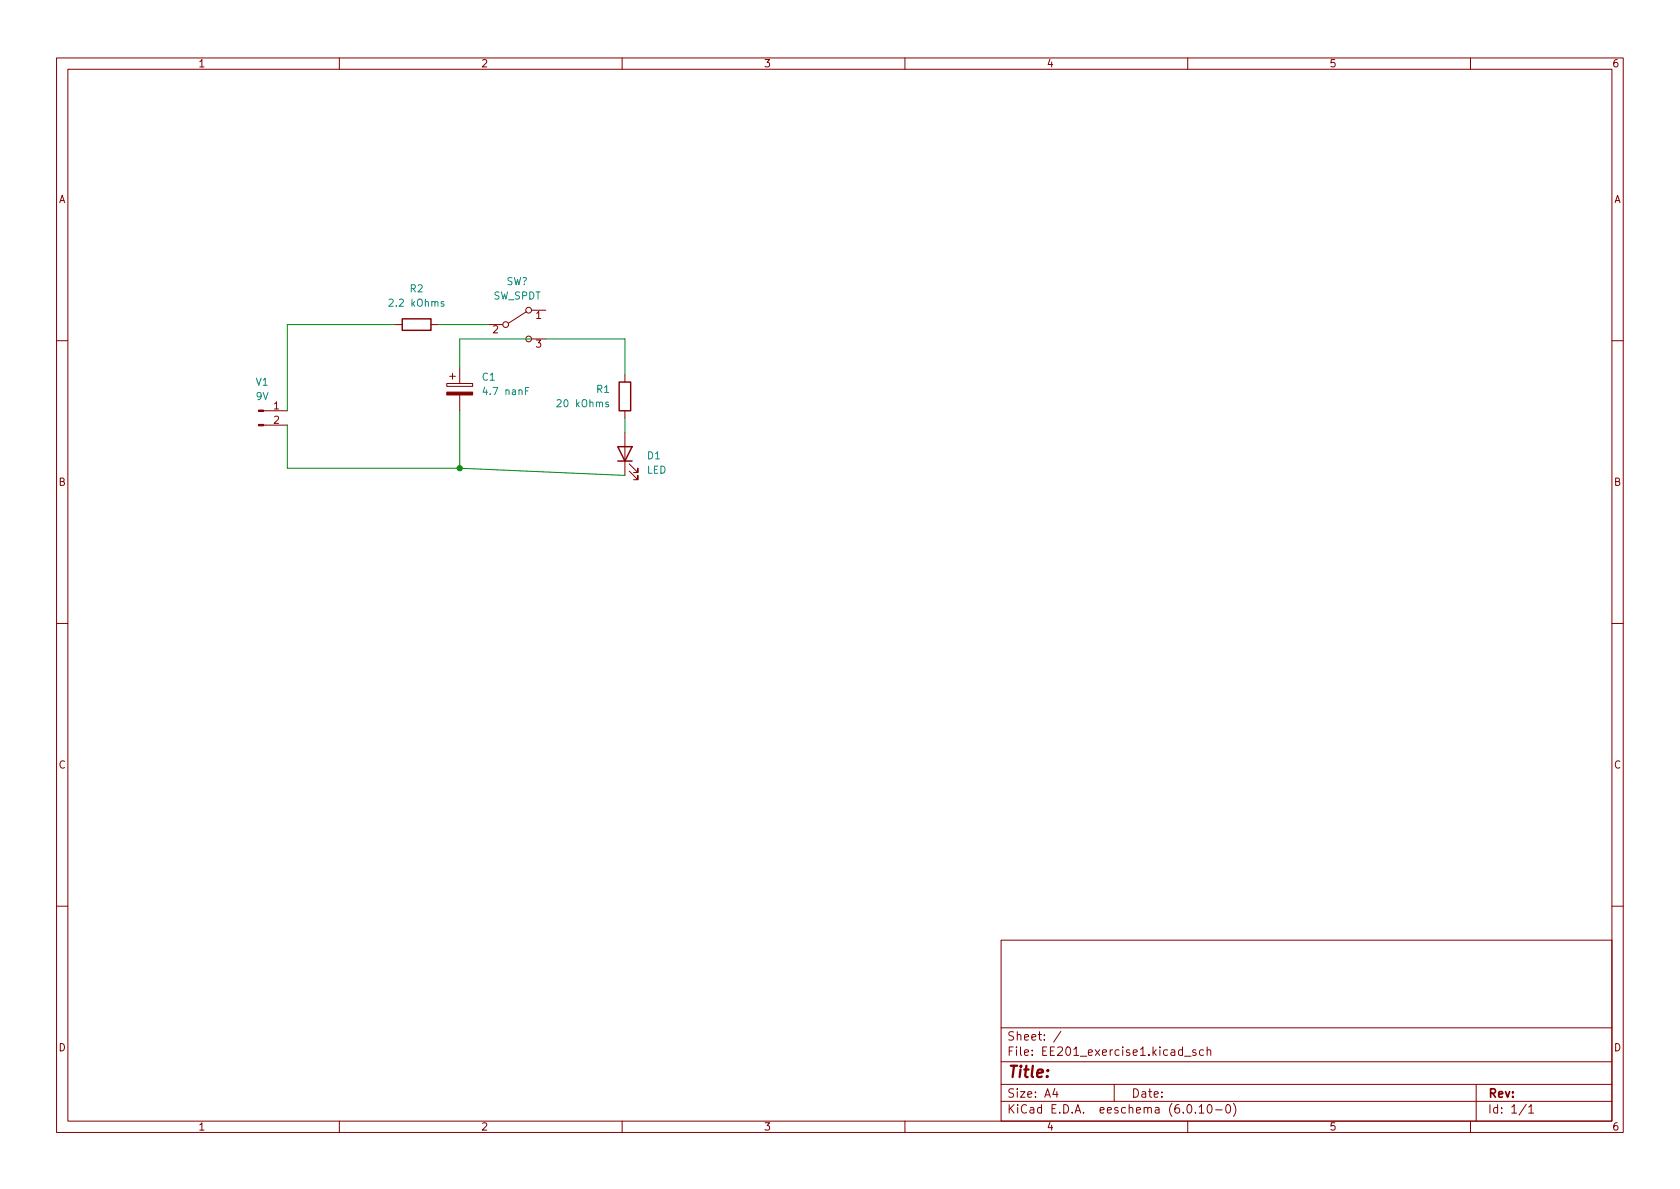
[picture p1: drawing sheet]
<svg xmlns="http://www.w3.org/2000/svg" width="297mm" height="210mm" viewBox="0 0 297 210" stroke-linecap="round" stroke-linejoin="round" font-family="sans-serif">
<g fill="none" stroke="#840000" stroke-width=".18">
<path d="M10 10.2h277v190.1h-277zM12 12.2h273v186.1h-273zM60 10.2v2M110 10.2v2M160 10.2v2M210 10.2v2M260 10.2v2M69.8 57.4h1.3M76.2 57.4h1.3M86.4 57.4h2.5M93.1 55.1l-3.2 2M94 54.9h2.5"/>
<path d="M94 59.9h2.5M10 60.2h2M46.6 75.2h4.2M46.6 72.6h4.2M79 67.8h4.6v.5h-4.6zM79.5 66.5h1M80 66v1.1M81.3 65v2.8M81.3 69.8v2.8M110.5 66.3v1.3M110.5 72.6v1.3M110.5 76.4v7.7"/>
<path d="M285 60.2h2M111.3 83.3l1.5 1.5v-.7v.7h-.8M111.3 82l1.5 1.6v-.8v.8h-.8M10 110.2h2M285 110.2h2M10 160.2h2M177 166.3h108v32h-108zM285 160.2h2M60 198.3v2M110 198.3v2M160 198.3v2M177 194.8h108"/>
<path d="M177 191.8h108M177 187.8h108M177 181.8h108M186.5 192.5l-.4 1h1M186.9 193v1M187.6 182.4l-1.3 1.9M197 191.8v3M209.4 186.8h1.2M210 198.3v2M211.4 196.7v.1M211.4 185.7l-.3-.1-.2 .2v.3l.5 .1v.4h-.5M212 195.8l.4-.5v1.5"/>
<path d="M212 196.8h.9M212.8 185.7l-.4-.1-.3 .3v.4l.1 .3h.6M213.4 185.8l.2-.2 .4 .1 .1 .9M213.4 185.1v1.5M213.6 195.4l.2-.1a.81 .81 0 0 1 .6 .7 .81 .81 0 0 1-.3 .8h-.2a.81 .81 0 0 1-.5-.6 .81 .81 0 0 1 .2-.8zM214.9 196.3h1.2M216.9 195.4l.2-.1a.81 .81 0 0 1 .6 .7 .81 .81 0 0 1-.3 .8h-.2a.81 .81 0 0 1-.6-.6 .81 .81 0 0 1 .3-.8zM218.1 195.1a1.72 1.72 0 0 1 0 2.3M260 198.3v2M261 191.8v6.5M269.9 195.3l-1.3 1.9M270.3 195.8l.4-.5v1.5"/>
<path d="M270.3 196.8h.9"/>
<circle cx="89.4" cy="57.4" r=".51"/>
<circle cx="93.5" cy="54.9" r=".51"/>
<circle cx="93.5" cy="59.9" r=".51"/>
</g>
<path d="M71.1 56.4h5.1v2h-5.1zM109.2 79h2.6l-1.3 2.5zM109.5 67.6h2v5h-2zM109.2 81.5h2.6" fill="none" stroke="#840000" stroke-width=".25"/>
<path d="M78.5 53.4l-.3-.1-.2 .2v.2l.5 .1v.3h-.5M93.5 68.5h-.6v1.3M107.6 71.2l-.3-.1-.2 .2v.2l.5 .1v.3h-.5" fill="none" stroke="#008484" stroke-width=".18"/>
<g fill="#840000" stroke="#840000" stroke-width=".18">
<path d="M45.7 75.1h.9v.2h-.9z"/>
<path d="M45.7 72.5h.9v.3h-.9z"/>
<path d="M79 69.3h4.6v.5h-4.6z"/>
</g>
<path d="M69.8 57.4h-19v15.2M77.5 57.4h8.9M94 59.9h-12.7v5.1M96.5 59.9h14v6.4M50.8 75.2v7.6h30.5M81.3 72.6v10.2M110.5 73.9v2.5M81.3 82.8l29.2 1.3" fill="none" stroke="#008400" stroke-width=".18"/>
<circle cx="81.3" cy="82.8" r=".46" fill="#008400" stroke="#008400" stroke-width=".18"/>
<text font-size="2.8" fill="#840000" x="178" y="190.6">Title:</text>
<g font-size="2.1" fill="#840000">
<text x="178" y="184">Sheet: /</text>
<text x="178" y="186.7">File: EE201_exercise1.kicad_sch</text>
<text x="178" y="196.9">KiCad E.D.A. eeschema (6.0.10-0)</text>
<text x="178" y="194.1">Size: A4</text>
<text x="200" y="194.1">Date:</text>
<text x="263" y="194.1">Rev:</text>
<text x="263" y="196.9">Id: 1/1</text>
</g>
<g font-size="1.8" fill="#840000">
<text x="35" y="11.9">1</text>
<text x="85" y="11.9">2</text>
<text x="135" y="11.9">3</text>
<text x="185" y="11.9">4</text>
<text x="235" y="11.9">5</text>
<text x="285" y="11.9">6</text>
<text x="10.3" y="35.9">A</text>
<text x="285.3" y="35.9">A</text>
<text x="87.1" y="58.9">2</text>
<text x="94.8" y="56.4">1</text>
<text x="94.8" y="61.5">3</text>
<text x="48.4" y="72.4">1</text>
<text x="48.4" y="74.9">2</text>
<text x="10.3" y="85.9">B</text>
<text x="285.3" y="85.9">B</text>
<text x="10.3" y="135.9">C</text>
<text x="285.3" y="135.9">C</text>
<text x="10.3" y="185.9">D</text>
<text x="285.3" y="185.9">D</text>
<text x="35" y="199.9">1</text>
<text x="85" y="199.9">2</text>
<text x="135" y="199.9">3</text>
<text x="185" y="199.9">4</text>
<text x="235" y="199.9">5</text>
<text x="285" y="199.9">6</text>
</g>
<g font-size="1.8" fill="#008484">
<text x="72.5" y="51.7">R2</text>
<text x="87.2" y="53">SW_SPDT</text>
<text x="89.5" y="50.4">SW?</text>
<text x="69.2" y="54.2">2.2 kOhms</text>
<text x="45.3" y="68.2">V1</text>
<text x="45.3" y="70.7">9V</text>
<text x="85.3" y="67.3">C1</text>
<text x="85.8" y="69.8">4.7 nanF</text>
<text x="105.5" y="69.5">R1</text>
<text x="98.8" y="72">20 kOhms</text>
<text x="114.3" y="83.8">LED</text>
<text x="114.5" y="81.2">D1</text>
</g>
</svg>
